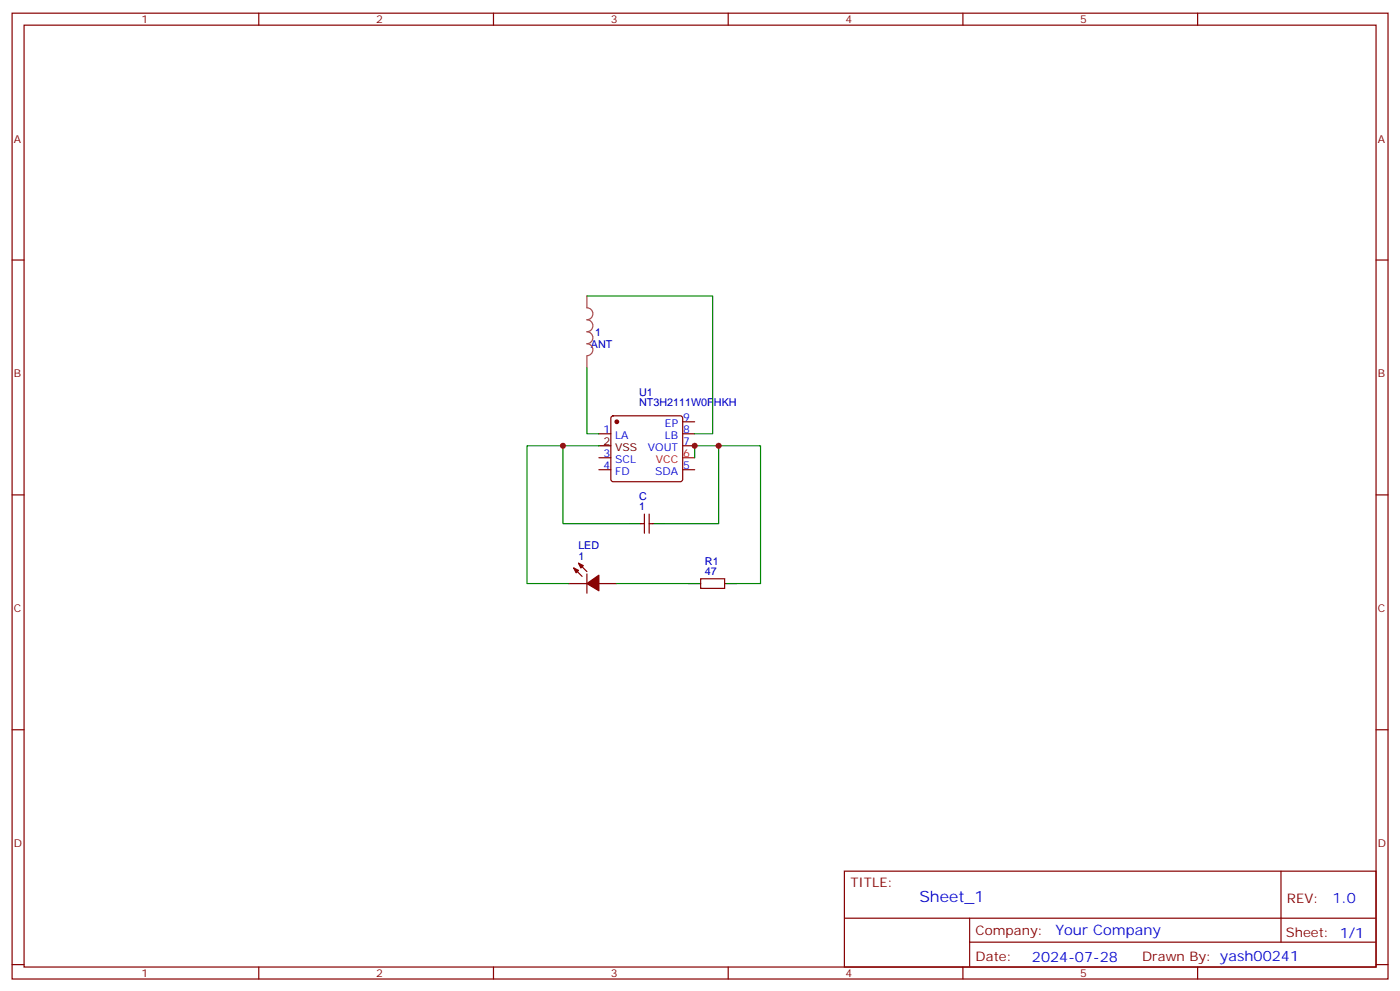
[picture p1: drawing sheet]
<svg xmlns="http://www.w3.org/2000/svg" width="412mm" height="292mm" viewBox="0 0 412 292" stroke-linecap="round" stroke-linejoin="round" font-family="sans-serif">
<g fill="none" stroke="#870000" stroke-width=".35">
<path d="M3.6 3.9h405.3v284.3h-405.3zM7.1 7.4h398.3v277.3h-398.3zM76.2 3.9v3.5M145.4 3.9v3.5M214.5 3.9v3.5M283.7 3.9v3.5M352.8 3.9v3.5M3.6 76.6h3.5M405.4 76.6h3.5M176.4 127.7h3.6M176.4 138.3h3.6M176.4 134.8h3.6"/>
<path d="M180.2 122.6l.5-.2h19.7l.5 .2 .2 .5v18l-.2 .5-.5 .2h-19.7l-.5-.2-.2-.5v-18zM201.1 124.2h3.5M201.1 127.7h3.5M201.1 131.2h3.5M201.1 138.3h3.5M3.6 145.7h3.5M188.8 154.2h1M189.8 151.3v5.7M191.2 151.3v5.7M191.2 154.2h1.1M405.4 145.7h3.5M167.6 171.8h5.3"/>
<path d="M169 167.2l2.5 2.5M170.4 165.8l2.5 2.5M172.9 169v5.6M176.4 171.8h5.3M206.4 170.4h7.1v2.8h-7.1zM3.6 214.8h3.5M405.4 214.8h3.5M248.7 256.5h156.7v28.2h-156.7zM377.4 256.5v20.9M248.8 270.3h156.4M285.7 277.4h119.5M285.7 270.3v14.1"/>
<path d="M3.6 284h3.5M76.2 284.7v3.5M145.4 284.7v3.5M214.5 284.7v3.5M283.7 284.7v3.5M352.8 284.7v3.5M405.4 284h3.5"/>
</g>
<path d="M201.1 134.8h3.5" fill="none" stroke="#f00" stroke-width=".35"/>
<path d="M176.4 131.2h3.6M185.2 154.2h3.6M192.3 154.2h3.5M202.9 171.8h3.5M213.5 171.8h3.5" fill="none" stroke="#000" stroke-width=".35"/>
<g fill="#870000" stroke="#870000" stroke-width=".35">
<path d="M169 167.2l1.4 .7-.7 .7z"/>
<path d="M170.4 165.8l1.4 .7-.7 .7z"/>
<path d="M172.9 171.8l3.5-2.5v4.6z"/>
<circle cx="181.7" cy="124.2" r=".53"/>
</g>
<path d="M172.9 87.1v3.5a1.76 1.76 0 0 1 1.8 1.8 1.76 1.76 0 0 1-1.8 1.7 1.76 1.76 0 0 1 1.8 1.8 1.76 1.76 0 0 1-1.8 1.8 1.76 1.76 0 0 1 1.8 1.7 1.76 1.76 0 0 1-1.8 1.8 1.76 1.76 0 0 1 1.8 1.8 1.76 1.76 0 0 1-1.8 1.7M172.9 104.8v3.5" fill="none" stroke="#a64a4a" stroke-width=".35"/>
<path d="M172.9 87.1h37v40.6h-5.3M172.9 108.3v19.4h3.5M165.8 131.2h-10.5v40.6h12.3M176.4 131.2h-10.6v23h19.4M204.6 134.8v-3.6h7.1v23h-15.9M211.7 131.2h12.3v40.6h-7M181.7 171.8h21.2" fill="none" stroke="#008700" stroke-width=".35"/>
<g fill="#c00">
<circle cx="211.7" cy="131.2" r=".88"/>
<circle cx="165.8" cy="131.2" r=".88"/>
<circle cx="204.6" cy="131.2" r=".88"/>
</g>
<text font-size="4.6" fill="#00f" x="270.8" y="265.5">Sheet_1</text>
<g font-size="4.2" fill="#00f">
<text x="392.5" y="265.7">1.0</text>
<text x="310.9" y="275.3">Your Company</text>
<text x="304" y="283.1">2024-07-28</text>
</g>
<g font-size="3.9" fill="#800">
<text x="250.5" y="261.1">TITLE:</text>
<text x="379.1" y="265.7">REV:</text>
<text x="287.4" y="275.3">Company:</text>
<text x="378.8" y="275.9">Sheet: 1/1</text>
<text x="287.4" y="282.9">Date:</text>
<text x="336.5" y="283">Drawn By: yash00241</text>
</g>
<g font-size="3.2" fill="#800">
<text x="41.7" y="6.9">1</text>
<text x="110.8" y="6.9">2</text>
<text x="180" y="6.9">3</text>
<text x="249.1" y="6.9">4</text>
<text x="318.2" y="6.9">5</text>
<text x="4.1" y="42">A</text>
<text x="405.9" y="42">A</text>
<text x="4.1" y="111.1">B</text>
<text x="405.9" y="111.1">B</text>
<text x="4.1" y="180.3">C</text>
<text x="405.9" y="180.3">C</text>
<text x="4.1" y="249.4">D</text>
<text x="405.9" y="249.4">D</text>
<text x="41.7" y="287.7">1</text>
<text x="110.8" y="287.7">2</text>
<text x="180" y="287.7">3</text>
<text x="249.1" y="287.7">4</text>
<text x="318.2" y="287.7">5</text>
</g>
<g font-size="3.2" fill="#000080">
<text x="175.4" y="98.8">1</text>
<text x="174.1" y="102.4">ANT</text>
<text x="188.3" y="119.5">NT3H2111W0FHKH</text>
<text x="188.3" y="116.5">U1</text>
<text x="188.3" y="147.3">C</text>
<text x="188.3" y="150.3">1</text>
<text x="170.4" y="161.7">LED</text>
<text x="170.4" y="164.7">1</text>
<text x="207.7" y="166.3">R1</text>
<text x="207.7" y="169.3">47</text>
</g>
<g font-size="3.2" fill="#00f">
<text x="195.9" y="125.6">EP</text>
<text x="201.3" y="123.8">9</text>
<text x="177.8" y="127.4">1</text>
<text x="181.3" y="129.1">LA</text>
<text x="195.9" y="129.1">LB</text>
<text x="201.3" y="127.4">8</text>
<text x="201.3" y="130.9">7</text>
<text x="177.8" y="137.9">4</text>
<text x="177.8" y="134.4">3</text>
<text x="181.3" y="136.2">SCL</text>
<text x="190.9" y="132.6">VOUT</text>
<text x="201.3" y="137.9">5</text>
<text x="181.3" y="139.7">FD</text>
<text x="193" y="139.7">SDA</text>
</g>
<g font-size="3.2">
<text x="177.8" y="130.9">2</text>
<text x="181.3" y="132.6">VSS</text>
</g>
<g font-size="3.2" fill="#f00">
<text x="193.2" y="136.2">VCC</text>
<text x="201.3" y="134.4">6</text>
</g>
</svg>
